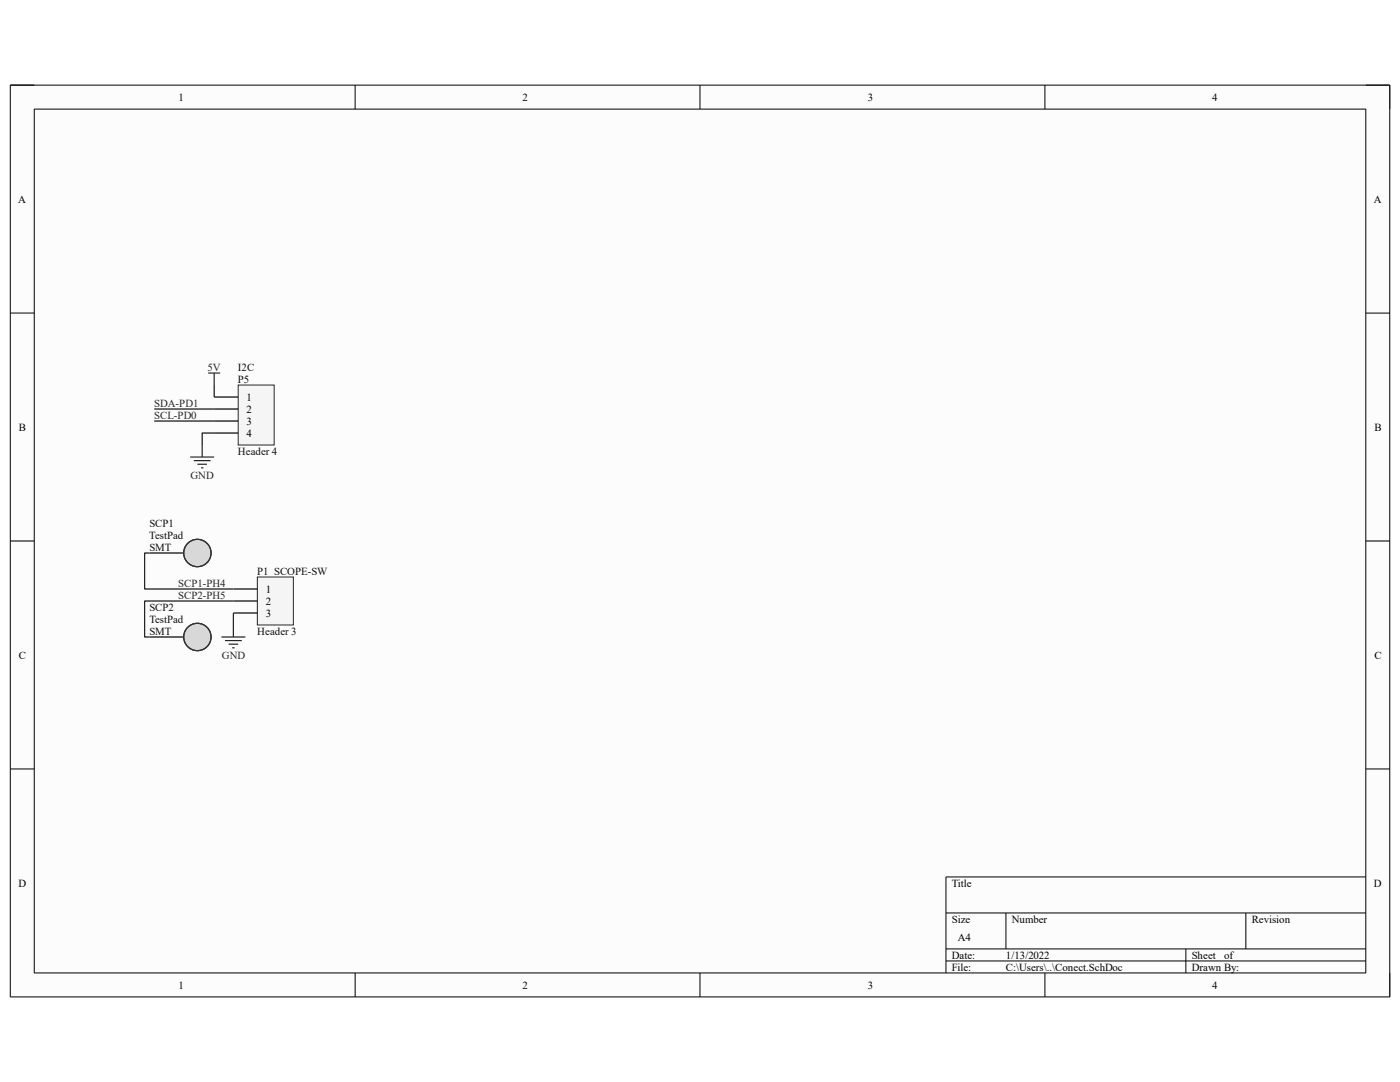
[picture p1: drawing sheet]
<svg xmlns="http://www.w3.org/2000/svg" width="279mm" height="216mm" viewBox="0 0 279 216" stroke-linecap="round" stroke-linejoin="round" font-family="sans-serif">
<path d="M2.1 17h275.3v181.9h-275.3z" fill-rule="evenodd" fill="#fcfcfc"/>
<path d="M2.1 17h275.3v181.9h-275.3z" fill="none" stroke="#000" stroke-width=".2"/>
<path d="M6.8 21.8h265.8v172.3h-265.8z" fill-rule="evenodd" fill="#fcfcfc"/>
<g fill="none" stroke="#000" stroke-width=".2">
<path d="M2 17h4.8M70.9 17v4.8M139.7 17v4.8M208.5 17v4.8M272.6 17h4.8v4.8M6.8 21.8h265.8v172.3h-265.8zM2 62.5h4.8M272.6 62.5h4.8M2 107.9h4.8M272.6 107.9h4.8M2 153.4h4.8M272.6 153.4h4.8"/>
<path d="M272.6 175h-83.8v19.1M70.9 194.1v4.8M139.7 194.1v4.8M188.8 182.2h83.8M188.8 189.3h83.8M188.8 191.7h83.8M200.8 182.2v7.1M208.5 194.1v4.8M236.7 189.3v4.8M248.6 182.2v7.1M277.4 194.1v4.8"/>
</g>
<path d="M41.5 74.4h2.4M42.7 74.4v2.4M38 91.2h4.7M38.7 91.9h3.3M39.4 92.6h1.9M40.1 93.4h.5M40.3 88.8v2.4M44.2 127.1h4.8M44.9 127.8h3.3M45.6 128.5h1.9M46.3 129.3h.5M46.6 124.7v2.4" fill="none" stroke="#262626" stroke-width=".24"/>
<path d="M47.5 76.8h7.2v12h-7.2z" fill-rule="evenodd" fill="#f5f5f5"/>
<path d="M47.5 76.8h7.2v12h-7.2z" fill="none" stroke="#262626" stroke-width=".2"/>
<path d="M42.7 79.2h4.8M42.7 81.6h4.8M42.7 84h4.8M42.7 86.4h4.8" fill="none" stroke="#000" stroke-width=".24"/>
<path d="M51.4 115.1h7.1v9.6h-7.1z" fill-rule="evenodd" fill="#f5f5f5"/>
<path d="M51.4 115.1h7.1v9.6h-7.1z" fill="none" stroke="#262626" stroke-width=".2"/>
<path d="M29.8 110.3h7.2M46.6 117.5h4.8M46.6 119.9h4.8M46.6 122.3h4.8" fill="none" stroke="#000" stroke-width=".24"/>
<circle cx="39.4" cy="110.3" r="2.75" fill="#d7d7d7"/>
<circle cx="39.4" cy="110.3" r="2.75" fill="none" stroke="#c0c0c0" stroke-width=".2"/>
<circle cx="39.4" cy="110.3" r="2.73" fill="none" stroke="#2e2e2e" stroke-width=".24"/>
<path d="M29.8 127.1h7.2" fill="none" stroke="#000" stroke-width=".24"/>
<circle cx="39.4" cy="127.1" r="2.75" fill="#d7d7d7"/>
<circle cx="39.4" cy="127.1" r="2.75" fill="none" stroke="#c0c0c0" stroke-width=".2"/>
<circle cx="39.4" cy="127.1" r="2.73" fill="none" stroke="#2e2e2e" stroke-width=".24"/>
<path d="M42.7 76.8v2.4M30.8 84h11.9M30.8 81.6h11.9M42.7 86.4h-2.4v2.4M29.8 110.3h-.9v7.2h17.7M46.6 119.9h-17.7v7.2h.9M46.6 122.3v2.4" fill="none" stroke="#0e0e0e" stroke-width=".24"/>
<g font-size="2.2">
<text x="35.6" y="20.1">1</text>
<text x="104.3" y="20.1">2</text>
<text x="173.2" y="20.1">3</text>
<text x="241.9" y="20.1">4</text>
<text x="3.6" y="40.5">A</text>
<text x="274.2" y="40.5">A</text>
<text x="49.2" y="80">1</text>
<text x="49.2" y="82.3">2</text>
<text x="3.8" y="85.9">B</text>
<text x="49.2" y="84.8">3</text>
<text x="49.2" y="87.1">4</text>
<text x="274.3" y="85.9">B</text>
<text x="53" y="118.3">1</text>
<text x="53" y="120.6">2</text>
<text x="53" y="123.1">3</text>
<text x="3.7" y="131.4">C</text>
<text x="274.3" y="131.4">C</text>
<text x="3.7" y="176.9">D</text>
<text x="189.9" y="176.9">Title</text>
<text x="274.2" y="176.9">D</text>
<text x="189.9" y="184.1">Size</text>
<text x="201.9" y="184.1">Number</text>
<text x="249.8" y="184.1">Revision</text>
<text x="189.9" y="191.3">Date:</text>
<text x="191.2" y="187.7">A4</text>
<text x="200.7" y="191.3">1/13/2022</text>
<text x="237.8" y="191.3">Sheet</text>
<text x="244.3" y="191.3">of</text>
<text x="35.6" y="197.3">1</text>
<text x="104.3" y="197.3">2</text>
<text x="173.2" y="197.3">3</text>
<text x="189.9" y="193.7">File:</text>
<text x="200.7" y="193.7">C:\Users\..\Conect.SchDoc</text>
<text x="237.8" y="193.7">Drawn By:</text>
<text x="241.9" y="197.3">4</text>
</g>
<g font-size="2.2" fill="#262626">
<text x="41.4" y="74">5V</text>
<text x="30.8" y="81.2">SDA-PD1</text>
<text x="30.8" y="83.6">SCL-PD0</text>
<text x="38" y="95.5">GND</text>
<text x="35.6" y="117.1">SCP1-PH4</text>
<text x="35.6" y="119.5">SCP2-PH5</text>
<text x="44.3" y="131.4">GND</text>
</g>
<g font-size="2.2" fill="#0e0e0e">
<text x="47.5" y="76.4">P5</text>
<text x="47.5" y="74">I2C</text>
<text x="47.5" y="90.7">Header 4</text>
<text x="29.8" y="107.5">TestPad</text>
<text x="29.8" y="105.1">SCP1</text>
<text x="29.8" y="109.9">SMT</text>
<text x="51.4" y="114.7">P1 SCOPE-SW</text>
<text x="29.8" y="124.2">TestPad</text>
<text x="29.8" y="121.8">SCP2</text>
<text x="29.8" y="126.7">SMT</text>
<text x="51.4" y="126.7">Header 3</text>
</g>
</svg>
